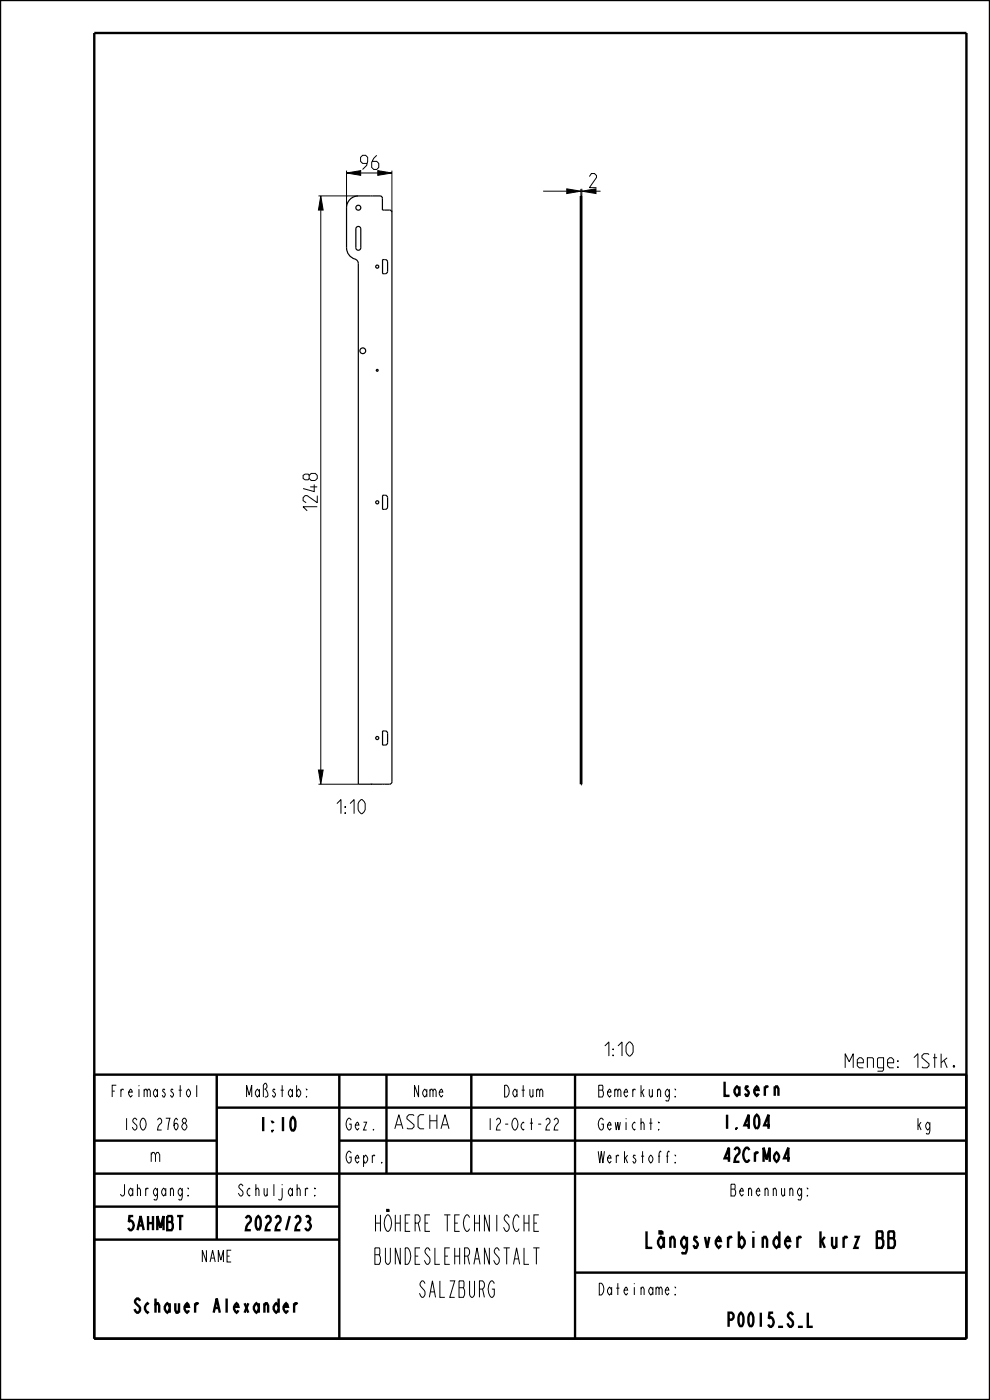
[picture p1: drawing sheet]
<svg xmlns="http://www.w3.org/2000/svg" width="210mm" height="297mm" viewBox="0 0 210 297" stroke-linecap="round" stroke-linejoin="round" font-family="sans-serif">
<path d="M73.5 36.7l3-.5v1zM80.1 36.2l3 .5-3 .5zM68 41.6l.5 3h-1zM120.2 40.1l3 .5-3 .5zM123.4 40.6l3-.5v1zM67.5 163.4h1l-.5 3z" fill="#000"/>
<g fill="none" stroke="#000" stroke-width=".21">
<path d="M73.5 36.7l3-.5v1zM73.5 36.2v7.9M80.1 36.2l3 .5-3 .5zM83.1 36.2v8.9M67.5 41.6h8.5M68 41.6l.5 3h-1zM68 44.6v118.8M115.2 40.6h5M120.2 40.1l3 .5-3 .5zM123.2 40.1v1.5M123.2 40.6h.2M123.4 40.6l3-.5v1z"/>
<path d="M123.4 40.1v1.5M67.5 163.4h1l-.5 3zM67.5 166.4h8.5M78.6 166.4h.4"/>
</g>
<g fill="none" stroke="#000" stroke-width=".51">
<path d="M0 0h210v297h-210zM20 7h185v277h-185zM123.4 41.6h-.2v124.8h.2M20 228h185v56M46 235h159M46 228v35M72 228v56M82 228v21M100 228v21M122 228v56M20 242h26M20 249h185"/>
<path d="M20 256h52M72 242h133M20 263h52M122 270h83"/>
</g>
<g fill="none" stroke="#000" stroke-width=".25">
<path d="M75.7 48.1a.53 .53 0 0 1 .8 .5v4a.53 .53 0 0 1-.5 .5 .53 .53 0 0 1-.5-.5v-4zM78.6 41.6h-2.6a2.5 2.5 0 0 0-2.5 2.5v8.5a2.65 2.65 0 0 0 2.1 2.5l.4 .8v110.5h2.6M123.4 41.6v124.8M79 166.4h2.1"/>
<circle cx="76" cy="44.1" r=".53"/>
<circle cx="77" cy="74.4" r=".61"/>
</g>
<!-- layer: A_ACHSEN -->
<g fill="none" stroke="#000" stroke-width=".25">
<path d="M78.6 41.6h.4M81.1 44.6h.4M81.5 55.1h-.4v3h.4M81.5 105.1h-.4v3h.4M81.5 155.1h-.4v3h.4M78.6 166.4h.4M81.1 166.4h.4"/>
<circle cx="80" cy="56.6" r=".33"/>
<circle cx="80" cy="78.6" r=".2"/>
<circle cx="80" cy="106.6" r=".33"/>
<circle cx="80" cy="156.6" r=".33"/>
</g>
<!-- layer: A_RUNDUNGEN -->
<path d="M79 41.6h1.6l.5 .2v2.8M81.5 44.6h1.4l.2 .5v120.8l-.2 .4-1.4 .1M81.5 55.1a.54 .54 0 0 1 .7 .5v2a.54 .54 0 0 1-.7 .5M81.5 105.1a.54 .54 0 0 1 .7 .5v2a.54 .54 0 0 1-.7 .5M81.5 155.1a.54 .54 0 0 1 .7 .5v2a.54 .54 0 0 1-.7 .5" fill="none" stroke="#000" stroke-width=".25"/>
<g font-size="4.6">
<text x="77.1" y="261.2">HÖHERE TECHNISCHE</text>
<text x="77.1" y="268.2">BUNDESLEHRANSTALT</text>
<text x="133.4" y="264.7">Längsverbinder kurz BB</text>
<text x="87.6" y="275.2">SALZBURG</text>
</g>
<g font-size="3.9">
<text x="76.5" y="35.9">96</text>
<text x="125" y="39.8">2</text>
<text x="67.3" y="108.4" transform="rotate(-90 67.3 108.4)">1248</text>
<text x="69" y="172.6">1:10</text>
<text x="125.8" y="224">1:10</text>
<text x="178.7" y="226.5">Menge: 1Stk.</text>
<text x="153.2" y="232.5">Lasern</text>
<text x="54.3" y="240">1:10</text>
<text x="83.2" y="239.5">ASCHA</text>
<text x="153.2" y="239.5">1.404</text>
<text x="31.6" y="246.5">m</text>
<text x="153.2" y="246.5">42CrMo4</text>
<text x="26" y="261">5AHMBT</text>
<text x="50.8" y="261">2022/23</text>
<text x="26.1" y="278.5">Schauer Alexander</text>
<text x="152.9" y="281.5">P0015_S_L</text>
</g>
<g font-size="3.3">
<text x="22.3" y="232.7">Freimasstol</text>
<text x="51.2" y="232.7">Maßstab:</text>
<text x="87.1" y="232.7">Name</text>
<text x="106.1" y="232.7">Datum</text>
<text x="127.1" y="232.7">Bemerkung:</text>
<text x="25.2" y="239.7">ISO 2768</text>
<text x="73.2" y="239.7">Gez.</text>
<text x="102.2" y="239.7">12-Oct-22</text>
<text x="127.1" y="239.7">Gewicht:</text>
<text x="194.2" y="239.7">kg</text>
<text x="73.2" y="246.7">Gepr.</text>
<text x="127.1" y="246.7">Werkstoff:</text>
<text x="24.2" y="253.7">Jahrgang:</text>
<text x="49.2" y="253.7">Schuljahr:</text>
<text x="153.7" y="253.7">Benennung:</text>
<text x="42.1" y="267.7">NAME</text>
<text x="127.1" y="274.7">Dateiname:</text>
</g>
</svg>
